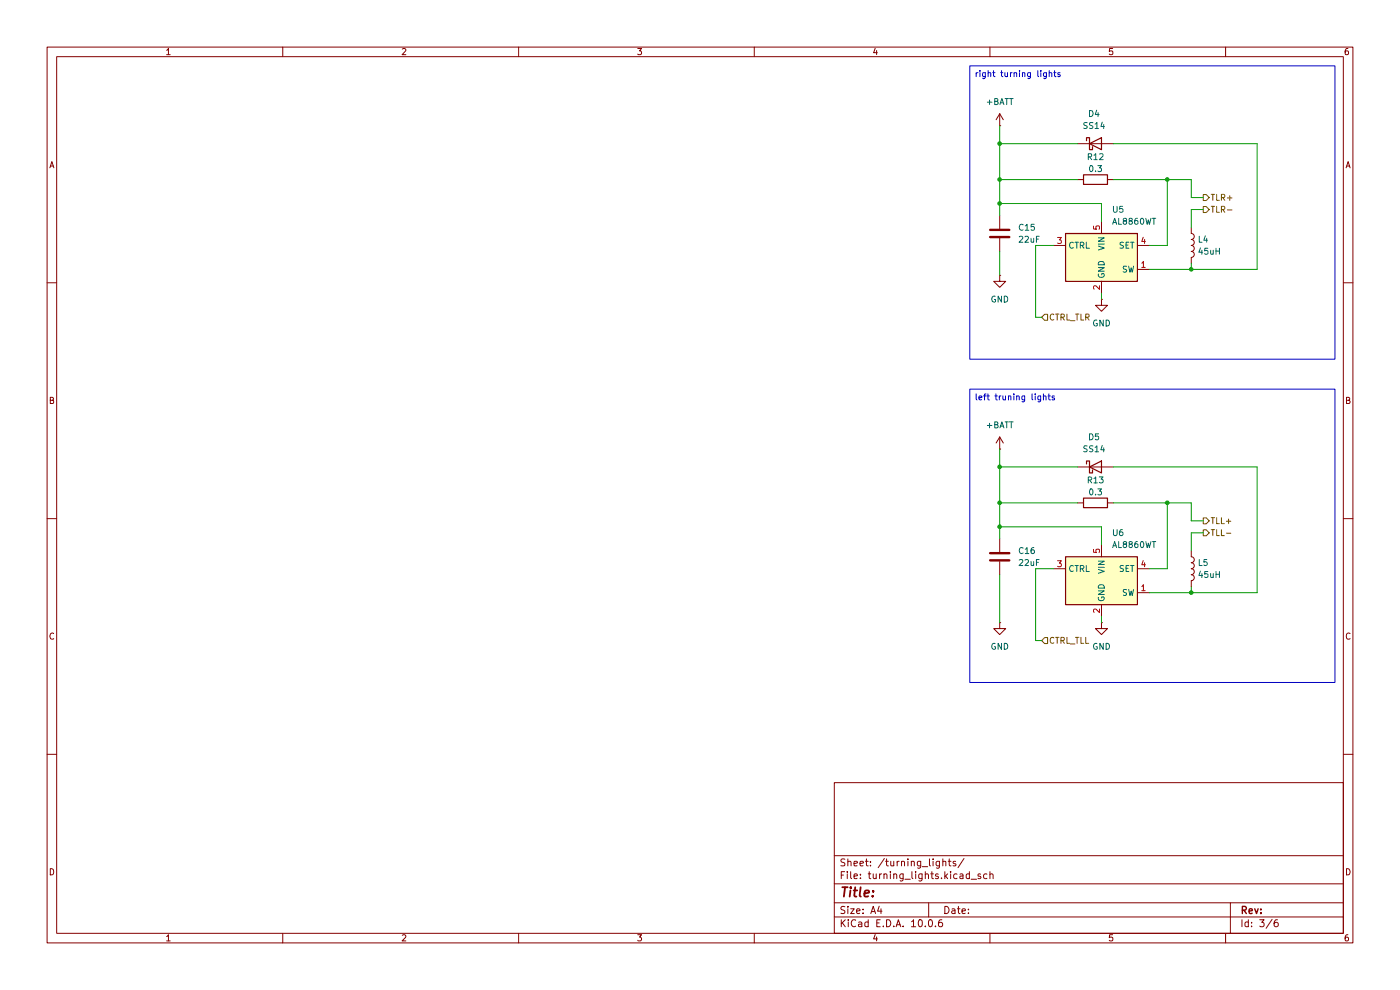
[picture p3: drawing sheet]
(kicad_sch
 (version 20260306)
 (generator "eeschema")
 (generator_version "10.0")
 (paper "A4")
 (lib_symbols
  (symbol "Device:C"
   (pin_numbers (hide yes))
   (pin_names
    (offset 0.254)) (exclude_from_sim no) (in_bom yes) (on_board yes)
   (in_pos_files yes)
   (duplicate_pin_numbers_are_jumpers no)
   (property "Reference" "C" (at 0.635 2.54 0) (show_name no) (do_not_autoplace no) (effects (font (size 1.27 1.27)) (justify left)))
   (property "Value" "C" (at 0.635 -2.54 0) (show_name no) (do_not_autoplace no) (effects (font (size 1.27 1.27)) (justify left)))
   (property "Footprint" "" (at 0.9652 -3.81 0) (show_name no) (do_not_autoplace no) (hide yes) (effects (font (size 1.27 1.27))))
   (property "Datasheet" "" (at 0 0 0) (show_name no) (do_not_autoplace no) (hide yes) (effects (font (size 1.27 1.27))))
   (property "Description" "Unpolarized capacitor" (at 0 0 0) (show_name no) (do_not_autoplace no) (hide yes) (effects (font (size 1.27 1.27))))
   (symbol "C_0_1"
    (polyline (pts (xy -2.032 0.762) (xy 2.032 0.762)) (stroke (width 0.508) (type default)) (fill (type none)))
    (polyline (pts (xy -2.032 -0.762) (xy 2.032 -0.762)) (stroke (width 0.508) (type default)) (fill (type none))))
   (symbol "C_1_1"
    (pin passive line (at 0 3.81 270) (length 2.794) (name "" (effects (font (size 1.27 1.27)))) (number "1" (effects (font (size 1.27 1.27)))))
    (pin passive line (at 0 -3.81 90) (length 2.794) (name "" (effects (font (size 1.27 1.27)))) (number "2" (effects (font (size 1.27 1.27))))))
   (embedded_fonts no))
  (symbol "Device:L"
   (pin_numbers (hide yes))
   (pin_names
    (offset 1.016) (hide yes)) (exclude_from_sim no) (in_bom yes) (on_board yes)
   (in_pos_files yes)
   (duplicate_pin_numbers_are_jumpers no)
   (property "Reference" "L" (at -1.27 0 90) (show_name no) (do_not_autoplace no) (effects (font (size 1.27 1.27))))
   (property "Value" "L" (at 1.905 0 90) (show_name no) (do_not_autoplace no) (effects (font (size 1.27 1.27))))
   (property "Footprint" "" (at 0 0 0) (show_name no) (do_not_autoplace no) (hide yes) (effects (font (size 1.27 1.27))))
   (property "Datasheet" "" (at 0 0 0) (show_name no) (do_not_autoplace no) (hide yes) (effects (font (size 1.27 1.27))))
   (property "Description" "Inductor" (at 0 0 0) (show_name no) (do_not_autoplace no) (hide yes) (effects (font (size 1.27 1.27))))
   (symbol "L_0_1"
    (arc (start 0 2.54) (mid 0.6323 1.905) (end 0 1.27) (stroke (width 0) (type default)) (fill (type none)))
    (arc (start 0 1.27) (mid 0.6323 0.635) (end 0 0) (stroke (width 0) (type default)) (fill (type none)))
    (arc (start 0 0) (mid 0.6323 -0.635) (end 0 -1.27) (stroke (width 0) (type default)) (fill (type none)))
    (arc (start 0 -1.27) (mid 0.6323 -1.905) (end 0 -2.54) (stroke (width 0) (type default)) (fill (type none))))
   (symbol "L_1_1"
    (pin passive line (at 0 3.81 270) (length 1.27) (name "1" (effects (font (size 1.27 1.27)))) (number "1" (effects (font (size 1.27 1.27)))))
    (pin passive line (at 0 -3.81 90) (length 1.27) (name "2" (effects (font (size 1.27 1.27)))) (number "2" (effects (font (size 1.27 1.27))))))
   (embedded_fonts no))
  (symbol "Device:R"
   (pin_numbers (hide yes))
   (pin_names
    (offset 0)) (exclude_from_sim no) (in_bom yes) (on_board yes)
   (in_pos_files yes)
   (duplicate_pin_numbers_are_jumpers no)
   (property "Reference" "R" (at 2.032 0 90) (show_name no) (do_not_autoplace no) (effects (font (size 1.27 1.27))))
   (property "Value" "R" (at 0 0 90) (show_name no) (do_not_autoplace no) (effects (font (size 1.27 1.27))))
   (property "Footprint" "" (at -1.778 0 90) (show_name no) (do_not_autoplace no) (hide yes) (effects (font (size 1.27 1.27))))
   (property "Datasheet" "" (at 0 0 0) (show_name no) (do_not_autoplace no) (hide yes) (effects (font (size 1.27 1.27))))
   (property "Description" "Resistor" (at 0 0 0) (show_name no) (do_not_autoplace no) (hide yes) (effects (font (size 1.27 1.27))))
   (symbol "R_0_1"
    (rectangle (start -1.016 -2.54) (end 1.016 2.54) (stroke (width 0.254) (type default)) (fill (type none))))
   (symbol "R_1_1"
    (pin passive line (at 0 3.81 270) (length 1.27) (name "" (effects (font (size 1.27 1.27)))) (number "1" (effects (font (size 1.27 1.27)))))
    (pin passive line (at 0 -3.81 90) (length 1.27) (name "" (effects (font (size 1.27 1.27)))) (number "2" (effects (font (size 1.27 1.27))))))
   (embedded_fonts no))
  (symbol "Diode:SS14"
   (pin_numbers (hide yes))
   (pin_names
    (offset 1.016) (hide yes)) (exclude_from_sim no) (in_bom yes) (on_board yes)
   (in_pos_files yes)
   (duplicate_pin_numbers_are_jumpers no)
   (property "Reference" "D" (at 0 2.54 0) (show_name no) (do_not_autoplace no) (effects (font (size 1.27 1.27))))
   (property "Value" "SS14" (at 0 -2.54 0) (show_name no) (do_not_autoplace no) (effects (font (size 1.27 1.27))))
   (property "Footprint" "Diode_SMD:D_SMA" (at 0 -4.445 0) (show_name no) (do_not_autoplace no) (hide yes) (effects (font (size 1.27 1.27))))
   (property "Datasheet" "https://www.vishay.com/docs/88746/ss12.pdf" (at 0 0 0) (show_name no) (do_not_autoplace no) (hide yes) (effects (font (size 1.27 1.27))))
   (property "Description" "40V 1A Schottky Diode, SMA" (at 0 0 0) (show_name no) (do_not_autoplace no) (hide yes) (effects (font (size 1.27 1.27))))
   (symbol "SS14_0_1"
    (polyline (pts (xy -1.905 0.635) (xy -1.905 1.27) (xy -1.27 1.27) (xy -1.27 -1.27) (xy -0.635 -1.27) (xy -0.635 -0.635)) (stroke (width 0.254) (type default)) (fill (type none)))
    (polyline (pts (xy 1.27 1.27) (xy 1.27 -1.27) (xy -1.27 0) (xy 1.27 1.27)) (stroke (width 0.254) (type default)) (fill (type none)))
    (polyline (pts (xy 1.27 0) (xy -1.27 0)) (stroke (width 0) (type default)) (fill (type none))))
   (symbol "SS14_1_1"
    (pin passive line (at -3.81 0 0) (length 2.54) (name "K" (effects (font (size 1.27 1.27)))) (number "1" (effects (font (size 1.27 1.27)))))
    (pin passive line (at 3.81 0 180) (length 2.54) (name "A" (effects (font (size 1.27 1.27)))) (number "2" (effects (font (size 1.27 1.27))))))
   (embedded_fonts no))
  (symbol "Driver_LED:AL8860WT" (exclude_from_sim no) (in_bom yes) (on_board yes)
   (in_pos_files yes)
   (duplicate_pin_numbers_are_jumpers no)
   (property "Reference" "U" (at -6.35 6.35 0) (show_name no) (do_not_autoplace no) (effects (font (size 1.27 1.27))))
   (property "Value" "AL8860WT" (at 7.62 6.35 0) (show_name no) (do_not_autoplace no) (effects (font (size 1.27 1.27))))
   (property "Footprint" "Package_TO_SOT_SMD:TSOT-23-5" (at 0 8.89 0) (show_name no) (do_not_autoplace no) (hide yes) (effects (font (size 1.27 1.27))))
   (property "Datasheet" "https://www.diodes.com/assets/Datasheets/AL8860.pdf" (at 0 0 0) (show_name no) (do_not_autoplace no) (hide yes) (effects (font (size 1.27 1.27))))
   (property "Description" "40V 1.5A Constant Current Buck LED Driver IC, TSOT-23-5" (at 0 0 0) (show_name no) (do_not_autoplace no) (hide yes) (effects (font (size 1.27 1.27))))
   (symbol "AL8860WT_0_1"
    (rectangle (start -7.62 5.08) (end 7.62 -5.08) (stroke (width 0.254) (type solid)) (fill (type background))))
   (symbol "AL8860WT_1_1"
    (pin open_collector line (at 10.16 -2.54 180) (length 2.54) (name "SW" (effects (font (size 1.27 1.27)))) (number "1" (effects (font (size 1.27 1.27)))))
    (pin power_in line (at 0 -7.62 90) (length 2.54) (name "GND" (effects (font (size 1.27 1.27)))) (number "2" (effects (font (size 1.27 1.27)))))
    (pin input line (at -10.16 2.54 0) (length 2.54) (name "CTRL" (effects (font (size 1.27 1.27)))) (number "3" (effects (font (size 1.27 1.27)))))
    (pin input line (at 10.16 2.54 180) (length 2.54) (name "SET" (effects (font (size 1.27 1.27)))) (number "4" (effects (font (size 1.27 1.27)))))
    (pin power_in line (at 0 7.62 270) (length 2.54) (name "VIN" (effects (font (size 1.27 1.27)))) (number "5" (effects (font (size 1.27 1.27))))))
   (embedded_fonts no))
  (symbol "power:+BATT"
   (power global)
   (pin_numbers (hide yes))
   (pin_names
    (offset 0) (hide yes)) (exclude_from_sim no) (in_bom yes) (on_board yes)
   (in_pos_files yes)
   (duplicate_pin_numbers_are_jumpers no)
   (property "Reference" "#PWR" (at 0 -3.81 0) (show_name no) (do_not_autoplace no) (hide yes) (effects (font (size 1.27 1.27))))
   (property "Value" "+BATT" (at 0 3.556 0) (show_name no) (do_not_autoplace no) (effects (font (size 1.27 1.27))))
   (property "Footprint" "" (at 0 0 0) (show_name no) (do_not_autoplace no) (hide yes) (effects (font (size 1.27 1.27))))
   (property "Datasheet" "" (at 0 0 0) (show_name no) (do_not_autoplace no) (hide yes) (effects (font (size 1.27 1.27))))
   (property "Description" "Power symbol creates a global label with name \"+BATT\"" (at 0 0 0) (show_name no) (do_not_autoplace no) (hide yes) (effects (font (size 1.27 1.27))))
   (symbol "+BATT_0_1"
    (polyline (pts (xy -0.762 1.27) (xy 0 2.54)) (stroke (width 0) (type default)) (fill (type none)))
    (polyline (pts (xy 0 2.54) (xy 0.762 1.27)) (stroke (width 0) (type default)) (fill (type none)))
    (polyline (pts (xy 0 0) (xy 0 2.54)) (stroke (width 0) (type default)) (fill (type none))))
   (symbol "+BATT_1_1"
    (pin power_in line (at 0 0 90) (length 0) (name "" (effects (font (size 1.27 1.27)))) (number "1" (effects (font (size 1.27 1.27))))))
   (embedded_fonts no))
  (symbol "power:GND"
   (power global)
   (pin_numbers (hide yes))
   (pin_names
    (offset 0) (hide yes)) (exclude_from_sim no) (in_bom yes) (on_board yes)
   (in_pos_files yes)
   (duplicate_pin_numbers_are_jumpers no)
   (property "Reference" "#PWR" (at 0 -6.35 0) (show_name no) (do_not_autoplace no) (hide yes) (effects (font (size 1.27 1.27))))
   (property "Value" "GND" (at 0 -3.81 0) (show_name no) (do_not_autoplace no) (effects (font (size 1.27 1.27))))
   (property "Footprint" "" (at 0 0 0) (show_name no) (do_not_autoplace no) (hide yes) (effects (font (size 1.27 1.27))))
   (property "Datasheet" "" (at 0 0 0) (show_name no) (do_not_autoplace no) (hide yes) (effects (font (size 1.27 1.27))))
   (property "Description" "Power symbol creates a global label with name \"GND\" , ground" (at 0 0 0) (show_name no) (do_not_autoplace no) (hide yes) (effects (font (size 1.27 1.27))))
   (symbol "GND_0_1"
    (polyline (pts (xy 0 0) (xy 0 -1.27) (xy 1.27 -1.27) (xy 0 -2.54) (xy -1.27 -1.27) (xy 0 -1.27)) (stroke (width 0) (type default)) (fill (type none))))
   (symbol "GND_1_1"
    (pin power_in line (at 0 0 270) (length 0) (name "" (effects (font (size 1.27 1.27)))) (number "1" (effects (font (size 1.27 1.27))))))
   (embedded_fonts no)))
 (text_box "right turning lights"
  (exclude_from_sim no)
  (at 205.74 13.97 0)
  (size 77.47 62.23)
  (margins 0.9525 0.9525 0.9525 0.9525)
  (stroke (width 0) (type solid))
  (fill (type none))
  (effects (font (size 1.27 1.27)) (justify left top)))
 (text_box "left truning lights"
  (exclude_from_sim no)
  (at 205.74 82.55 0)
  (size 77.47 62.23)
  (margins 0.9525 0.9525 0.9525 0.9525)
  (stroke (width 0) (type solid))
  (fill (type none))
  (effects (font (size 1.27 1.27)) (justify left top)))
 (junction
  (at 212.09 43.18)
  (diameter 0)
  (color 0 0 0 0))
 (junction
  (at 252.73 125.73)
  (diameter 0)
  (color 0 0 0 0))
 (junction
  (at 212.09 106.68)
  (diameter 0)
  (color 0 0 0 0))
 (junction
  (at 247.65 38.1)
  (diameter 0)
  (color 0 0 0 0))
 (junction
  (at 247.65 106.68)
  (diameter 0)
  (color 0 0 0 0))
 (junction
  (at 212.09 38.1)
  (diameter 0)
  (color 0 0 0 0))
 (junction
  (at 212.09 99.06)
  (diameter 0)
  (color 0 0 0 0))
 (junction
  (at 212.09 30.48)
  (diameter 0)
  (color 0 0 0 0))
 (junction
  (at 252.73 57.15)
  (diameter 0)
  (color 0 0 0 0))
 (junction
  (at 212.09 111.76)
  (diameter 0)
  (color 0 0 0 0))
 (wire
  (pts (xy 243.84 57.15) (xy 252.73 57.15))
  (stroke (width 0) (type default)))
 (wire
  (pts (xy 252.73 57.15) (xy 252.73 55.88))
  (stroke (width 0) (type default)))
 (wire
  (pts (xy 252.73 41.91) (xy 252.73 38.1))
  (stroke (width 0) (type default)))
 (wire
  (pts (xy 252.73 106.68) (xy 247.65 106.68))
  (stroke (width 0) (type default)))
 (wire
  (pts (xy 243.84 52.07) (xy 247.65 52.07))
  (stroke (width 0) (type default)))
 (wire
  (pts (xy 255.27 110.49) (xy 252.73 110.49))
  (stroke (width 0) (type default)))
 (wire
  (pts (xy 212.09 106.68) (xy 228.6 106.68))
  (stroke (width 0) (type default)))
 (wire
  (pts (xy 212.09 106.68) (xy 212.09 111.76))
  (stroke (width 0) (type default)))
 (wire
  (pts (xy 212.09 99.06) (xy 212.09 106.68))
  (stroke (width 0) (type default)))
 (wire
  (pts (xy 266.7 30.48) (xy 266.7 57.15))
  (stroke (width 0) (type default)))
 (wire
  (pts (xy 247.65 38.1) (xy 236.22 38.1))
  (stroke (width 0) (type default)))
 (wire
  (pts (xy 212.09 26.67) (xy 212.09 30.48))
  (stroke (width 0) (type default)))
 (wire
  (pts (xy 266.7 99.06) (xy 266.7 125.73))
  (stroke (width 0) (type default)))
 (wire
  (pts (xy 252.73 44.45) (xy 255.27 44.45))
  (stroke (width 0) (type default)))
 (wire
  (pts (xy 219.71 52.07) (xy 219.71 67.31))
  (stroke (width 0) (type default)))
 (wire
  (pts (xy 212.09 38.1) (xy 212.09 43.18))
  (stroke (width 0) (type default)))
 (wire
  (pts (xy 233.68 111.76) (xy 233.68 115.57))
  (stroke (width 0) (type default)))
 (wire
  (pts (xy 252.73 48.26) (xy 252.73 44.45))
  (stroke (width 0) (type default)))
 (wire
  (pts (xy 266.7 125.73) (xy 252.73 125.73))
  (stroke (width 0) (type default)))
 (wire
  (pts (xy 212.09 121.92) (xy 212.09 132.08))
  (stroke (width 0) (type default)))
 (wire
  (pts (xy 236.22 30.48) (xy 266.7 30.48))
  (stroke (width 0) (type default)))
 (wire
  (pts (xy 236.22 99.06) (xy 266.7 99.06))
  (stroke (width 0) (type default)))
 (wire
  (pts (xy 220.98 135.89) (xy 219.71 135.89))
  (stroke (width 0) (type default)))
 (wire
  (pts (xy 220.98 67.31) (xy 219.71 67.31))
  (stroke (width 0) (type default)))
 (wire
  (pts (xy 252.73 125.73) (xy 252.73 124.46))
  (stroke (width 0) (type default)))
 (wire
  (pts (xy 233.68 130.81) (xy 233.68 132.08))
  (stroke (width 0) (type default)))
 (wire
  (pts (xy 212.09 53.34) (xy 212.09 58.42))
  (stroke (width 0) (type default)))
 (wire
  (pts (xy 212.09 45.72) (xy 212.09 43.18))
  (stroke (width 0) (type default)))
 (wire
  (pts (xy 233.68 62.23) (xy 233.68 63.5))
  (stroke (width 0) (type default)))
 (wire
  (pts (xy 212.09 99.06) (xy 228.6 99.06))
  (stroke (width 0) (type default)))
 (wire
  (pts (xy 212.09 111.76) (xy 233.68 111.76))
  (stroke (width 0) (type default)))
 (wire
  (pts (xy 266.7 57.15) (xy 252.73 57.15))
  (stroke (width 0) (type default)))
 (wire
  (pts (xy 212.09 38.1) (xy 228.6 38.1))
  (stroke (width 0) (type default)))
 (wire
  (pts (xy 212.09 30.48) (xy 212.09 38.1))
  (stroke (width 0) (type default)))
 (wire
  (pts (xy 252.73 116.84) (xy 252.73 113.03))
  (stroke (width 0) (type default)))
 (wire
  (pts (xy 243.84 120.65) (xy 247.65 120.65))
  (stroke (width 0) (type default)))
 (wire
  (pts (xy 252.73 110.49) (xy 252.73 106.68))
  (stroke (width 0) (type default)))
 (wire
  (pts (xy 247.65 106.68) (xy 236.22 106.68))
  (stroke (width 0) (type default)))
 (wire
  (pts (xy 212.09 43.18) (xy 233.68 43.18))
  (stroke (width 0) (type default)))
 (wire
  (pts (xy 212.09 95.25) (xy 212.09 99.06))
  (stroke (width 0) (type default)))
 (wire
  (pts (xy 223.52 52.07) (xy 219.71 52.07))
  (stroke (width 0) (type default)))
 (wire
  (pts (xy 223.52 120.65) (xy 219.71 120.65))
  (stroke (width 0) (type default)))
 (wire
  (pts (xy 255.27 41.91) (xy 252.73 41.91))
  (stroke (width 0) (type default)))
 (wire
  (pts (xy 212.09 114.3) (xy 212.09 111.76))
  (stroke (width 0) (type default)))
 (wire
  (pts (xy 252.73 113.03) (xy 255.27 113.03))
  (stroke (width 0) (type default)))
 (wire
  (pts (xy 247.65 120.65) (xy 247.65 106.68))
  (stroke (width 0) (type default)))
 (wire
  (pts (xy 219.71 120.65) (xy 219.71 135.89))
  (stroke (width 0) (type default)))
 (wire
  (pts (xy 247.65 52.07) (xy 247.65 38.1))
  (stroke (width 0) (type default)))
 (wire
  (pts (xy 212.09 30.48) (xy 228.6 30.48))
  (stroke (width 0) (type default)))
 (wire
  (pts (xy 243.84 125.73) (xy 252.73 125.73))
  (stroke (width 0) (type default)))
 (wire
  (pts (xy 233.68 43.18) (xy 233.68 46.99))
  (stroke (width 0) (type default)))
 (wire
  (pts (xy 252.73 38.1) (xy 247.65 38.1))
  (stroke (width 0) (type default)))
 (hierarchical_label "TLL-"
  (shape output)
  (at 255.27 113.03 0)
  (effects (font (size 1.27 1.27)) (justify left)))
 (hierarchical_label "TLR+"
  (shape output)
  (at 255.27 41.91 0)
  (effects (font (size 1.27 1.27)) (justify left)))
 (hierarchical_label "TLR-"
  (shape output)
  (at 255.27 44.45 0)
  (effects (font (size 1.27 1.27)) (justify left)))
 (hierarchical_label "CTRL_TLR"
  (shape input)
  (at 220.98 67.31 0)
  (effects (font (size 1.27 1.27)) (justify left)))
 (hierarchical_label "CTRL_TLL"
  (shape input)
  (at 220.98 135.89 0)
  (effects (font (size 1.27 1.27)) (justify left)))
 (hierarchical_label "TLL+"
  (shape output)
  (at 255.27 110.49 0)
  (effects (font (size 1.27 1.27)) (justify left)))
 (symbol
  (lib_id "Diode:SS14")
  (at 232.41 99.06 0)
  (unit 1)
  (body_style 1)
  (exclude_from_sim no)
  (in_bom yes)
  (on_board yes)
  (in_pos_files yes)
  (dnp no)
  (fields_autoplaced yes)
  (property "Reference" "D5" (at 232.0925 92.71 0) (show_name no) (do_not_autoplace no) (effects (font (size 1.27 1.27))))
  (property "Value" "SS14" (at 232.0925 95.25 0) (show_name no) (do_not_autoplace no) (effects (font (size 1.27 1.27))))
  (property "Footprint" "Diode_SMD:D_SMA" (at 232.41 103.505 0) (hide yes) (show_name no) (do_not_autoplace no) (effects (font (size 1.27 1.27))))
  (property "Datasheet" "https://www.vishay.com/docs/88746/ss12.pdf" (at 232.41 99.06 0) (hide yes) (show_name no) (do_not_autoplace no) (effects (font (size 1.27 1.27))))
  (property "Description" "40V 1A Schottky Diode, SMA" (at 232.41 99.06 0) (hide yes) (show_name no) (do_not_autoplace no) (effects (font (size 1.27 1.27))))
  (property "MPN" "SS14" (at 232.41 99.06 0) (hide yes) (show_name no) (do_not_autoplace no) (effects (font (size 1.27 1.27))))
  (pin "1")
  (pin "2"))
 (symbol
  (lib_id "Device:L")
  (at 252.73 52.07 0)
  (unit 1)
  (body_style 1)
  (exclude_from_sim no)
  (in_bom yes)
  (on_board yes)
  (in_pos_files yes)
  (dnp no)
  (fields_autoplaced yes)
  (property "Reference" "L4" (at 254 50.7999 0) (show_name no) (do_not_autoplace no) (effects (font (size 1.27 1.27)) (justify left)))
  (property "Value" "45uH" (at 254 53.3399 0) (show_name no) (do_not_autoplace no) (effects (font (size 1.27 1.27)) (justify left)))
  (property "Footprint" "Inductor_SMD:L_TDK_VLS6045EX_VLS6045AF" (at 252.73 52.07 0) (hide yes) (show_name no) (do_not_autoplace no) (effects (font (size 1.27 1.27))))
  (property "Datasheet" "" (at 252.73 52.07 0) (hide yes) (show_name no) (do_not_autoplace no) (effects (font (size 1.27 1.27))))
  (property "Description" "Inductor" (at 252.73 52.07 0) (hide yes) (show_name no) (do_not_autoplace no) (effects (font (size 1.27 1.27))))
  (property "MPN" "810-VLS6045EX-470M" (at 252.73 52.07 0) (hide yes) (show_name no) (do_not_autoplace no) (effects (font (size 1.27 1.27))))
  (pin "2")
  (pin "1"))
 (symbol
  (lib_id "Device:R")
  (at 232.41 38.1 90)
  (unit 1)
  (body_style 1)
  (exclude_from_sim no)
  (in_bom no)
  (on_board yes)
  (in_pos_files yes)
  (dnp no)
  (property "Reference" "R12" (at 232.41 33.274 90) (show_name no) (do_not_autoplace no) (effects (font (size 1.27 1.27))))
  (property "Value" "0.3" (at 232.41 35.814 90) (show_name no) (do_not_autoplace no) (effects (font (size 1.27 1.27))))
  (property "Footprint" "Resistor_SMD:R_0603_1608Metric" (at 232.41 39.878 90) (hide yes) (show_name no) (do_not_autoplace no) (effects (font (size 1.27 1.27))))
  (property "Datasheet" "" (at 232.41 38.1 0) (hide yes) (show_name no) (do_not_autoplace no) (effects (font (size 1.27 1.27))))
  (property "Description" "Resistor" (at 232.41 38.1 0) (hide yes) (show_name no) (do_not_autoplace no) (effects (font (size 1.27 1.27))))
  (pin "2")
  (pin "1"))
 (symbol
  (lib_id "power:GND")
  (at 212.09 58.42 0)
  (unit 1)
  (body_style 1)
  (exclude_from_sim no)
  (in_bom yes)
  (on_board yes)
  (in_pos_files yes)
  (dnp no)
  (fields_autoplaced yes)
  (property "Reference" "#PWR029" (at 212.09 64.77 0) (hide yes) (show_name no) (do_not_autoplace no) (effects (font (size 1.27 1.27))))
  (property "Value" "GND" (at 212.09 63.5 0) (show_name no) (do_not_autoplace no) (effects (font (size 1.27 1.27))))
  (property "Footprint" "" (at 212.09 58.42 0) (hide yes) (show_name no) (do_not_autoplace no) (effects (font (size 1.27 1.27))))
  (property "Datasheet" "" (at 212.09 58.42 0) (hide yes) (show_name no) (do_not_autoplace no) (effects (font (size 1.27 1.27))))
  (property "Description" "Power symbol creates a global label with name \"GND\" , ground" (at 212.09 58.42 0) (hide yes) (show_name no) (do_not_autoplace no) (effects (font (size 1.27 1.27))))
  (pin "1"))
 (symbol
  (lib_id "power:+BATT")
  (at 212.09 95.25 0)
  (unit 1)
  (body_style 1)
  (exclude_from_sim no)
  (in_bom yes)
  (on_board yes)
  (in_pos_files yes)
  (dnp no)
  (fields_autoplaced yes)
  (property "Reference" "#PWR031" (at 212.09 99.06 0) (hide yes) (show_name no) (do_not_autoplace no) (effects (font (size 1.27 1.27))))
  (property "Value" "+BATT" (at 212.09 90.17 0) (show_name no) (do_not_autoplace no) (effects (font (size 1.27 1.27))))
  (property "Footprint" "" (at 212.09 95.25 0) (hide yes) (show_name no) (do_not_autoplace no) (effects (font (size 1.27 1.27))))
  (property "Datasheet" "" (at 212.09 95.25 0) (hide yes) (show_name no) (do_not_autoplace no) (effects (font (size 1.27 1.27))))
  (property "Description" "Power symbol creates a global label with name \"+BATT\"" (at 212.09 95.25 0) (hide yes) (show_name no) (do_not_autoplace no) (effects (font (size 1.27 1.27))))
  (pin "1"))
 (symbol
  (lib_id "Driver_LED:AL8860WT")
  (at 233.68 123.19 0)
  (unit 1)
  (body_style 1)
  (exclude_from_sim no)
  (in_bom yes)
  (on_board yes)
  (in_pos_files yes)
  (dnp no)
  (fields_autoplaced yes)
  (property "Reference" "U6" (at 235.8233 113.03 0) (show_name no) (do_not_autoplace no) (effects (font (size 1.27 1.27)) (justify left)))
  (property "Value" "AL8860WT" (at 235.8233 115.57 0) (show_name no) (do_not_autoplace no) (effects (font (size 1.27 1.27)) (justify left)))
  (property "Footprint" "Package_TO_SOT_SMD:TSOT-23-5" (at 233.68 114.3 0) (hide yes) (show_name no) (do_not_autoplace no) (effects (font (size 1.27 1.27))))
  (property "Datasheet" "https://www.diodes.com/assets/Datasheets/AL8860.pdf" (at 233.68 123.19 0) (hide yes) (show_name no) (do_not_autoplace no) (effects (font (size 1.27 1.27))))
  (property "Description" "40V 1.5A Constant Current Buck LED Driver IC, TSOT-23-5" (at 233.68 123.19 0) (hide yes) (show_name no) (do_not_autoplace no) (effects (font (size 1.27 1.27))))
  (property "MPN" "AL8860WT-7" (at 233.68 123.19 0) (hide yes) (show_name no) (do_not_autoplace no) (effects (font (size 1.27 1.27))))
  (pin "2")
  (pin "3")
  (pin "1")
  (pin "4")
  (pin "5"))
 (symbol
  (lib_id "Driver_LED:AL8860WT")
  (at 233.68 54.61 0)
  (unit 1)
  (body_style 1)
  (exclude_from_sim no)
  (in_bom yes)
  (on_board yes)
  (in_pos_files yes)
  (dnp no)
  (fields_autoplaced yes)
  (property "Reference" "U5" (at 235.8233 44.45 0) (show_name no) (do_not_autoplace no) (effects (font (size 1.27 1.27)) (justify left)))
  (property "Value" "AL8860WT" (at 235.8233 46.99 0) (show_name no) (do_not_autoplace no) (effects (font (size 1.27 1.27)) (justify left)))
  (property "Footprint" "Package_TO_SOT_SMD:TSOT-23-5" (at 233.68 45.72 0) (hide yes) (show_name no) (do_not_autoplace no) (effects (font (size 1.27 1.27))))
  (property "Datasheet" "https://www.diodes.com/assets/Datasheets/AL8860.pdf" (at 233.68 54.61 0) (hide yes) (show_name no) (do_not_autoplace no) (effects (font (size 1.27 1.27))))
  (property "Description" "40V 1.5A Constant Current Buck LED Driver IC, TSOT-23-5" (at 233.68 54.61 0) (hide yes) (show_name no) (do_not_autoplace no) (effects (font (size 1.27 1.27))))
  (property "MPN" "AL8860WT-7" (at 233.68 54.61 0) (hide yes) (show_name no) (do_not_autoplace no) (effects (font (size 1.27 1.27))))
  (pin "2")
  (pin "3")
  (pin "1")
  (pin "4")
  (pin "5"))
 (symbol
  (lib_id "Device:L")
  (at 252.73 120.65 0)
  (unit 1)
  (body_style 1)
  (exclude_from_sim no)
  (in_bom yes)
  (on_board yes)
  (in_pos_files yes)
  (dnp no)
  (fields_autoplaced yes)
  (property "Reference" "L5" (at 254 119.3799 0) (show_name no) (do_not_autoplace no) (effects (font (size 1.27 1.27)) (justify left)))
  (property "Value" "45uH" (at 254 121.9199 0) (show_name no) (do_not_autoplace no) (effects (font (size 1.27 1.27)) (justify left)))
  (property "Footprint" "Inductor_SMD:L_TDK_VLS6045EX_VLS6045AF" (at 252.73 120.65 0) (hide yes) (show_name no) (do_not_autoplace no) (effects (font (size 1.27 1.27))))
  (property "Datasheet" "" (at 252.73 120.65 0) (hide yes) (show_name no) (do_not_autoplace no) (effects (font (size 1.27 1.27))))
  (property "Description" "Inductor" (at 252.73 120.65 0) (hide yes) (show_name no) (do_not_autoplace no) (effects (font (size 1.27 1.27))))
  (property "MPN" "810-VLS6045EX-470M" (at 252.73 120.65 0) (hide yes) (show_name no) (do_not_autoplace no) (effects (font (size 1.27 1.27))))
  (pin "2")
  (pin "1"))
 (symbol
  (lib_id "power:GND")
  (at 212.09 132.08 0)
  (unit 1)
  (body_style 1)
  (exclude_from_sim no)
  (in_bom yes)
  (on_board yes)
  (in_pos_files yes)
  (dnp no)
  (fields_autoplaced yes)
  (property "Reference" "#PWR032" (at 212.09 138.43 0) (hide yes) (show_name no) (do_not_autoplace no) (effects (font (size 1.27 1.27))))
  (property "Value" "GND" (at 212.09 137.16 0) (show_name no) (do_not_autoplace no) (effects (font (size 1.27 1.27))))
  (property "Footprint" "" (at 212.09 132.08 0) (hide yes) (show_name no) (do_not_autoplace no) (effects (font (size 1.27 1.27))))
  (property "Datasheet" "" (at 212.09 132.08 0) (hide yes) (show_name no) (do_not_autoplace no) (effects (font (size 1.27 1.27))))
  (property "Description" "Power symbol creates a global label with name \"GND\" , ground" (at 212.09 132.08 0) (hide yes) (show_name no) (do_not_autoplace no) (effects (font (size 1.27 1.27))))
  (pin "1"))
 (symbol
  (lib_id "Diode:SS14")
  (at 232.41 30.48 0)
  (unit 1)
  (body_style 1)
  (exclude_from_sim no)
  (in_bom yes)
  (on_board yes)
  (in_pos_files yes)
  (dnp no)
  (fields_autoplaced yes)
  (property "Reference" "D4" (at 232.0925 24.13 0) (show_name no) (do_not_autoplace no) (effects (font (size 1.27 1.27))))
  (property "Value" "SS14" (at 232.0925 26.67 0) (show_name no) (do_not_autoplace no) (effects (font (size 1.27 1.27))))
  (property "Footprint" "Diode_SMD:D_SMA" (at 232.41 34.925 0) (hide yes) (show_name no) (do_not_autoplace no) (effects (font (size 1.27 1.27))))
  (property "Datasheet" "https://www.vishay.com/docs/88746/ss12.pdf" (at 232.41 30.48 0) (hide yes) (show_name no) (do_not_autoplace no) (effects (font (size 1.27 1.27))))
  (property "Description" "40V 1A Schottky Diode, SMA" (at 232.41 30.48 0) (hide yes) (show_name no) (do_not_autoplace no) (effects (font (size 1.27 1.27))))
  (property "MPN" "SS14" (at 232.41 30.48 0) (hide yes) (show_name no) (do_not_autoplace no) (effects (font (size 1.27 1.27))))
  (pin "1")
  (pin "2"))
 (symbol
  (lib_id "power:GND")
  (at 233.68 132.08 0)
  (unit 1)
  (body_style 1)
  (exclude_from_sim no)
  (in_bom yes)
  (on_board yes)
  (in_pos_files yes)
  (dnp no)
  (fields_autoplaced yes)
  (property "Reference" "#PWR033" (at 233.68 138.43 0) (hide yes) (show_name no) (do_not_autoplace no) (effects (font (size 1.27 1.27))))
  (property "Value" "GND" (at 233.68 137.16 0) (show_name no) (do_not_autoplace no) (effects (font (size 1.27 1.27))))
  (property "Footprint" "" (at 233.68 132.08 0) (hide yes) (show_name no) (do_not_autoplace no) (effects (font (size 1.27 1.27))))
  (property "Datasheet" "" (at 233.68 132.08 0) (hide yes) (show_name no) (do_not_autoplace no) (effects (font (size 1.27 1.27))))
  (property "Description" "Power symbol creates a global label with name \"GND\" , ground" (at 233.68 132.08 0) (hide yes) (show_name no) (do_not_autoplace no) (effects (font (size 1.27 1.27))))
  (pin "1"))
 (symbol
  (lib_id "Device:C")
  (at 212.09 118.11 0)
  (unit 1)
  (body_style 1)
  (exclude_from_sim no)
  (in_bom yes)
  (on_board yes)
  (in_pos_files yes)
  (dnp no)
  (fields_autoplaced yes)
  (property "Reference" "C16" (at 215.9 116.8399 0) (show_name no) (do_not_autoplace no) (effects (font (size 1.27 1.27)) (justify left)))
  (property "Value" "22uF" (at 215.9 119.3799 0) (show_name no) (do_not_autoplace no) (effects (font (size 1.27 1.27)) (justify left)))
  (property "Footprint" "Capacitor_SMD:C_0603_1608Metric" (at 213.0552 121.92 0) (hide yes) (show_name no) (do_not_autoplace no) (effects (font (size 1.27 1.27))))
  (property "Datasheet" "" (at 212.09 118.11 0) (hide yes) (show_name no) (do_not_autoplace no) (effects (font (size 1.27 1.27))))
  (property "Description" "Unpolarized capacitor" (at 212.09 118.11 0) (hide yes) (show_name no) (do_not_autoplace no) (effects (font (size 1.27 1.27))))
  (property "MPN" "CL10A226KQ8NRNE" (at 212.09 118.11 0) (hide yes) (show_name no) (do_not_autoplace no) (effects (font (size 1.27 1.27))))
  (pin "1")
  (pin "2"))
 (symbol
  (lib_id "power:GND")
  (at 233.68 63.5 0)
  (unit 1)
  (body_style 1)
  (exclude_from_sim no)
  (in_bom yes)
  (on_board yes)
  (in_pos_files yes)
  (dnp no)
  (fields_autoplaced yes)
  (property "Reference" "#PWR030" (at 233.68 69.85 0) (hide yes) (show_name no) (do_not_autoplace no) (effects (font (size 1.27 1.27))))
  (property "Value" "GND" (at 233.68 68.58 0) (show_name no) (do_not_autoplace no) (effects (font (size 1.27 1.27))))
  (property "Footprint" "" (at 233.68 63.5 0) (hide yes) (show_name no) (do_not_autoplace no) (effects (font (size 1.27 1.27))))
  (property "Datasheet" "" (at 233.68 63.5 0) (hide yes) (show_name no) (do_not_autoplace no) (effects (font (size 1.27 1.27))))
  (property "Description" "Power symbol creates a global label with name \"GND\" , ground" (at 233.68 63.5 0) (hide yes) (show_name no) (do_not_autoplace no) (effects (font (size 1.27 1.27))))
  (pin "1"))
 (symbol
  (lib_id "Device:C")
  (at 212.09 49.53 0)
  (unit 1)
  (body_style 1)
  (exclude_from_sim no)
  (in_bom yes)
  (on_board yes)
  (in_pos_files yes)
  (dnp no)
  (fields_autoplaced yes)
  (property "Reference" "C15" (at 215.9 48.2599 0) (show_name no) (do_not_autoplace no) (effects (font (size 1.27 1.27)) (justify left)))
  (property "Value" "22uF" (at 215.9 50.7999 0) (show_name no) (do_not_autoplace no) (effects (font (size 1.27 1.27)) (justify left)))
  (property "Footprint" "Capacitor_SMD:C_0603_1608Metric" (at 213.0552 53.34 0) (hide yes) (show_name no) (do_not_autoplace no) (effects (font (size 1.27 1.27))))
  (property "Datasheet" "" (at 212.09 49.53 0) (hide yes) (show_name no) (do_not_autoplace no) (effects (font (size 1.27 1.27))))
  (property "Description" "Unpolarized capacitor" (at 212.09 49.53 0) (hide yes) (show_name no) (do_not_autoplace no) (effects (font (size 1.27 1.27))))
  (property "MPN" "CL10A226KQ8NRNE" (at 212.09 49.53 0) (hide yes) (show_name no) (do_not_autoplace no) (effects (font (size 1.27 1.27))))
  (pin "1")
  (pin "2"))
 (symbol
  (lib_id "Device:R")
  (at 232.41 106.68 90)
  (unit 1)
  (body_style 1)
  (exclude_from_sim no)
  (in_bom no)
  (on_board yes)
  (in_pos_files yes)
  (dnp no)
  (property "Reference" "R13" (at 232.41 101.854 90) (show_name no) (do_not_autoplace no) (effects (font (size 1.27 1.27))))
  (property "Value" "0.3" (at 232.41 104.394 90) (show_name no) (do_not_autoplace no) (effects (font (size 1.27 1.27))))
  (property "Footprint" "Resistor_SMD:R_0603_1608Metric" (at 232.41 108.458 90) (hide yes) (show_name no) (do_not_autoplace no) (effects (font (size 1.27 1.27))))
  (property "Datasheet" "" (at 232.41 106.68 0) (hide yes) (show_name no) (do_not_autoplace no) (effects (font (size 1.27 1.27))))
  (property "Description" "Resistor" (at 232.41 106.68 0) (hide yes) (show_name no) (do_not_autoplace no) (effects (font (size 1.27 1.27))))
  (pin "2")
  (pin "1"))
 (symbol
  (lib_id "power:+BATT")
  (at 212.09 26.67 0)
  (unit 1)
  (body_style 1)
  (exclude_from_sim no)
  (in_bom yes)
  (on_board yes)
  (in_pos_files yes)
  (dnp no)
  (fields_autoplaced yes)
  (property "Reference" "#PWR028" (at 212.09 30.48 0) (hide yes) (show_name no) (do_not_autoplace no) (effects (font (size 1.27 1.27))))
  (property "Value" "+BATT" (at 212.09 21.59 0) (show_name no) (do_not_autoplace no) (effects (font (size 1.27 1.27))))
  (property "Footprint" "" (at 212.09 26.67 0) (hide yes) (show_name no) (do_not_autoplace no) (effects (font (size 1.27 1.27))))
  (property "Datasheet" "" (at 212.09 26.67 0) (hide yes) (show_name no) (do_not_autoplace no) (effects (font (size 1.27 1.27))))
  (property "Description" "Power symbol creates a global label with name \"+BATT\"" (at 212.09 26.67 0) (hide yes) (show_name no) (do_not_autoplace no) (effects (font (size 1.27 1.27))))
  (pin "1")))
